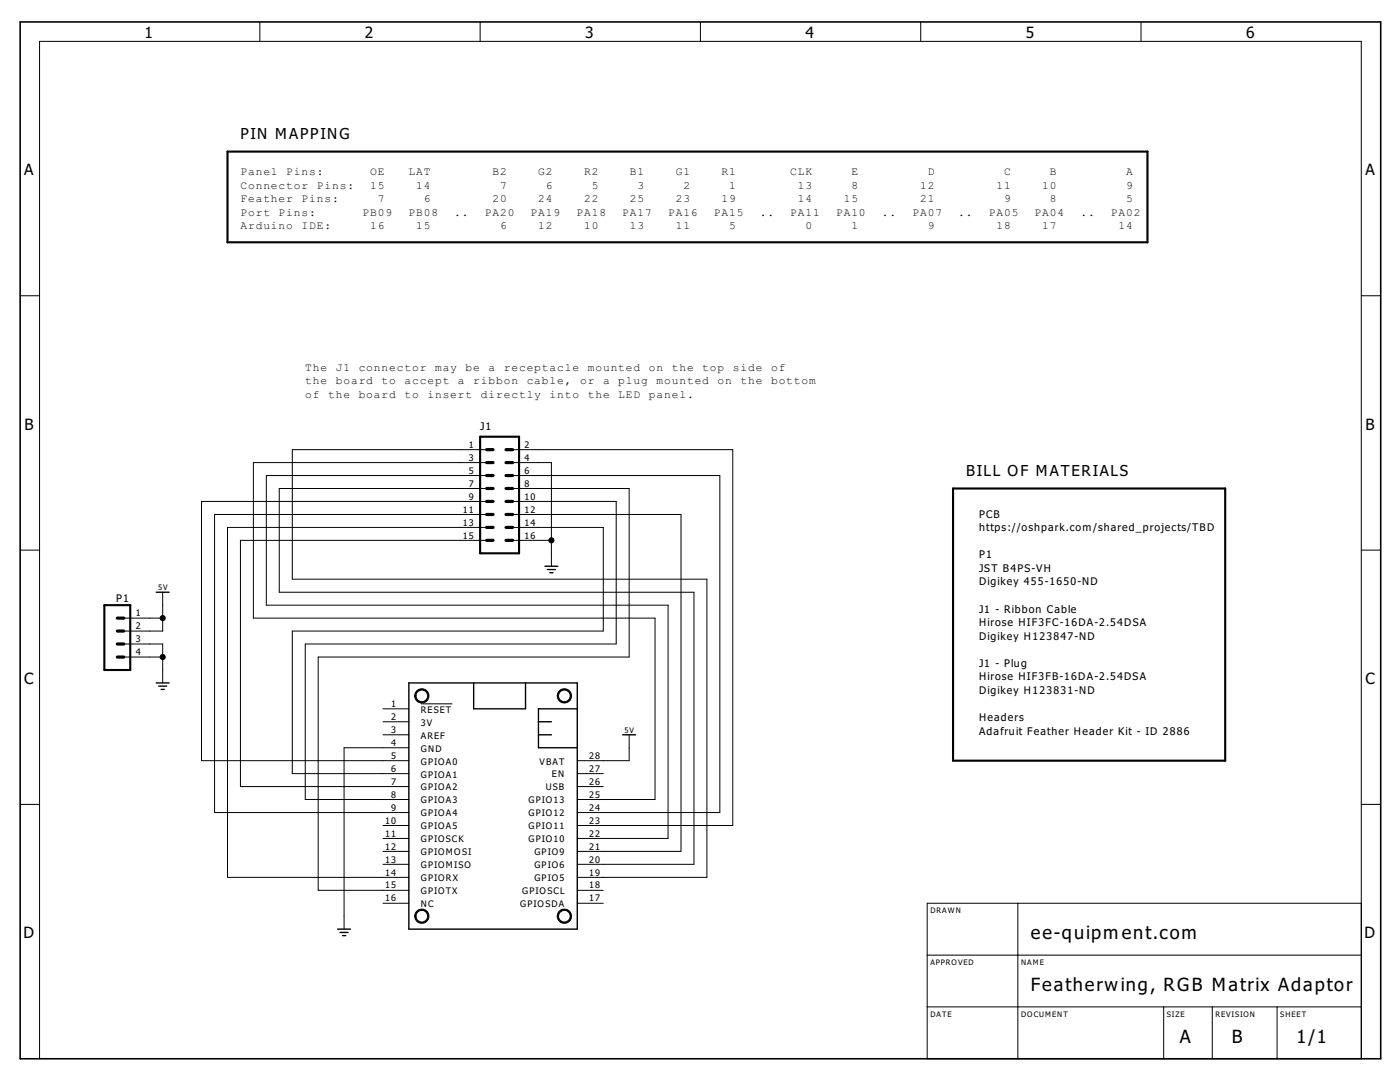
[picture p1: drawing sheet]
<svg xmlns="http://www.w3.org/2000/svg" width="279mm" height="216mm" viewBox="0 0 279 216" stroke-linecap="round" stroke-linejoin="round" font-family="sans-serif">
<path d="M45.4 30.2h183.6v18.1h-183.6zM95.8 87.1h7.8v23.3h-7.8zM190.2 97.5h54.3v54.3h-54.3zM20.8 120.8h5.2v12.9h-5.2z" fill="none" stroke="#000" stroke-width=".42"/>
<g fill="none" stroke="#000" stroke-width=".2">
<path d="M51.9 4.4v3.9M95.8 4.4v3.9M139.8 4.4v3.9M183.7 4.4v3.9M227.7 4.4v3.9M4 59h3.9M271.7 59h3.8M97.1 89.7h-38.8v25.9h82.8v59.5h-25.9M97.1 97.5h-41.4v20.7h82.8v54.3h-23.3M97.1 94.9h-44v25.9h80.2v46.5h-18.1M97.1 92.3h-46.5v31h80.1v36.2h-15.5M102.3 89.7h43.9v75h-31"/>
<path d="M102.3 94.9h41.4v67.2h-28.5M102.3 97.5h23.3v33.6h-62.1v46.6h18.1M102.3 92.3h7.7v20.7M4 109.8h3.9M32.5 118.2v7.7h-7.8M97.1 105.2h-51.7v69.9h36.2M97.1 102.7h-54.3v59.4h38.8M97.1 100.1h-56.9v51.7h41.4M97.1 107.8h-49.1v49.2h33.6M102.3 105.2h18.1v20.7h-62.1v28.5h23.3M102.3 102.7h33.6v67.2h-20.7M102.3 100.1h20.7v28.4h-62.1v31h20.7"/>
<path d="M102.3 107.8h7.7M271.7 109.8h3.8M24.7 123.3h7.8M24.7 128.5h7.8v7.8M24.7 131.1h7.8M76.4 141.4h5.2M76.4 144h5.2M76.4 146.6h5.2M81.6 149.2h-12.9v36.2M84 140.4h6.3M115.2 154.4h5.2M115.2 157h5.2"/>
<path d="M125.6 146.6v5.2h-10.4M4 160.5h3.9M76.4 172.5h5.2M76.4 169.9h5.2M76.4 167.3h5.2M76.4 164.7h5.2M115.2 177.7h5.2M271.7 160.5h3.8M76.4 180.2h5.2M115.2 180.2h5.2M185 190.6h86.7M203.1 180.2v31.1"/>
<path d="M271.7 180.2h-86.7v31.1h86.7v-203h-263.8v203M185 200.9h86.7M232.2 200.9v10.4M241.9 200.9v10.4M254.9 200.9v10.4"/>
</g>
<path d="M4 4.4h271.5v206.9h-271.5z" fill="none" stroke="#000" stroke-width=".32"/>
<g fill="#000" stroke="#000" stroke-width=".2">
<path d="M83.1 137.9a1.43 1.43 0 0 1 2.3 .2 1.43 1.43 0 0 1-.8 2.1 1.43 1.43 0 0 1-1.8-1.3h.2a1.17 1.17 0 0 1 1.7-1.1 1.17 1.17 0 0 1 .2 1.9 1.17 1.17 0 0 1-1.8-.6l-.1-.2h-.2z" fill-rule="evenodd"/>
<path d="M111.6 137.9a1.43 1.43 0 0 1 2.3 .2 1.43 1.43 0 0 1-.9 2.1 1.43 1.43 0 0 1-1.8-1.3h.3a1.17 1.17 0 0 1 1.6-1.1 1.17 1.17 0 0 1 .3 1.9 1.17 1.17 0 0 1-1.9-.6v-.2h-.3z" fill-rule="evenodd"/>
<path d="M83.1 181.8a1.43 1.43 0 0 1 2.3 .3 1.43 1.43 0 0 1-.8 2.1 1.43 1.43 0 0 1-1.8-1.4h.2a1.17 1.17 0 0 1 1.7-1.1 1.17 1.17 0 0 1 .2 2 1.17 1.17 0 0 1-1.8-.6l-.1-.3h-.2z" fill-rule="evenodd"/>
<path d="M111.6 181.8a1.43 1.43 0 0 1 2.3 .3 1.43 1.43 0 0 1-.9 2.1 1.43 1.43 0 0 1-1.8-1.4h.3a1.17 1.17 0 0 1 1.6-1.1 1.17 1.17 0 0 1 .3 2 1.17 1.17 0 0 1-1.9-.6v-.3h-.3z" fill-rule="evenodd"/>
<circle cx="110" cy="107.8" r=".51"/>
<circle cx="32.5" cy="123.3" r=".51"/>
<circle cx="32.5" cy="131.1" r=".51"/>
</g>
<g fill="none" stroke="#000" stroke-width=".28">
<path d="M31.2 118.2h2.6M108.8 113h2.5M109.2 113.6h1.6M109.7 114.3h.7M31.2 136.3h2.6M31.7 136.9h1.6M32.2 137.6h.6M81.6 136.3h33.6v49.1h-33.6zM94.5 136.3v5.1h10.4v-5.1M107.5 144h2.5M107.5 146.6h2.5M115.2 141.4h-7.7v7.8h7.7"/>
<path d="M124.3 146.6h2.6M67.4 185.4h2.6M67.9 186.1h1.6M68.3 186.7h.7"/>
</g>
<g fill="none" stroke="#000" stroke-width=".63">
<path d="M97.1 94.9h1.3M97.1 92.3h1.3M97.1 89.7h1.3M97.1 97.5h1.3M101 94.9h1.3M101 92.3h1.3M101 89.7h1.3M101 97.5h1.3M97.1 100.1h1.3M97.1 102.7h1.3M97.1 107.8h1.3M97.1 105.2h1.3"/>
<path d="M101 100.1h1.3M101 102.7h1.3M101 107.8h1.3M101 105.2h1.3M23.4 123.3h1.3M23.4 125.9h1.3M23.4 128.5h1.3M23.4 131.1h1.3"/>
</g>
<g font-size="4.4">
<text x="205.7" y="187.3">ee-quipment.com</text>
<text x="205.7" y="197.7">Featherwing, RGB Matrix Adaptor</text>
<text x="235.5" y="208">A</text>
<text x="245.8" y="208">B</text>
<text x="258.7" y="208">1/1</text>
</g>
<g font-size="3.7">
<text x="28.9" y="7.7">1</text>
<text x="72.8" y="7.7">2</text>
<text x="116.8" y="7.7">3</text>
<text x="160.8" y="7.7">4</text>
<text x="204.7" y="7.7">5</text>
<text x="248.7" y="7.7">6</text>
<text x="4.8" y="35">A</text>
<text x="272.5" y="35">A</text>
<text x="4.9" y="85.7">B</text>
<text x="272.5" y="85.7">B</text>
<text x="4.8" y="136.5">C</text>
<text x="272.5" y="136.5">C</text>
<text x="4.7" y="187.2">D</text>
<text x="272.3" y="187.2">D</text>
</g>
<g font-size="3.6">
<text x="48" y="27.7">PIN MAPPING</text>
<text x="192.8" y="94.9">BILL OF MATERIALS</text>
</g>
<g font-size="2.5">
<text x="48" y="34.9">Panel Pins:</text>
<text x="73.9" y="34.9">OE</text>
<text x="81.5" y="34.9">LAT</text>
<text x="98.3" y="34.9">B2</text>
<text x="107.4" y="34.9">G2</text>
<text x="116.6" y="34.9">R2</text>
<text x="125.7" y="34.9">B1</text>
<text x="134.9" y="34.9">G1</text>
<text x="144" y="34.9">R1</text>
<text x="157.7" y="34.9">CLK</text>
<text x="169.9" y="34.9">E</text>
<text x="185.1" y="34.9">D</text>
<text x="200.4" y="34.9">C</text>
<text x="209.5" y="34.9">B</text>
<text x="224.8" y="34.9">A</text>
<text x="48" y="37.6">Connector Pins:</text>
<text x="48" y="40.3">Feather Pins:</text>
<text x="73.9" y="37.6">15</text>
<text x="75.4" y="40.3">7</text>
<text x="83" y="37.6">14</text>
<text x="84.6" y="40.3">6</text>
<text x="98.3" y="40.3">20</text>
<text x="99.8" y="37.6">7</text>
<text x="107.4" y="40.3">24</text>
<text x="108.9" y="37.6">6</text>
<text x="116.6" y="40.3">22</text>
<text x="118.1" y="37.6">5</text>
<text x="125.7" y="40.3">25</text>
<text x="127.2" y="37.6">3</text>
<text x="134.9" y="40.3">23</text>
<text x="136.4" y="37.6">2</text>
<text x="144" y="40.3">19</text>
<text x="145.5" y="37.6">1</text>
<text x="159.2" y="37.6">13</text>
<text x="159.2" y="40.3">14</text>
<text x="168.4" y="40.3">15</text>
<text x="169.9" y="37.6">8</text>
<text x="183.6" y="37.6">12</text>
<text x="183.6" y="40.3">21</text>
<text x="198.9" y="37.6">11</text>
<text x="200.4" y="40.3">9</text>
<text x="208" y="37.6">10</text>
<text x="209.5" y="40.3">8</text>
<text x="224.8" y="37.6">9</text>
<text x="224.8" y="40.3">5</text>
<text x="48" y="43">Port Pins:</text>
<text x="48" y="45.8">Arduino IDE:</text>
<text x="72.4" y="43">PB09</text>
<text x="73.9" y="45.8">16</text>
<text x="81.5" y="43">PB08</text>
<text x="83" y="45.8">15</text>
<text x="90.7" y="43">..</text>
<text x="96.8" y="43">PA20</text>
<text x="99.8" y="45.8">6</text>
<text x="105.9" y="43">PA19</text>
<text x="107.4" y="45.8">12</text>
<text x="115" y="43">PA18</text>
<text x="116.6" y="45.8">10</text>
<text x="124.2" y="43">PA17</text>
<text x="125.7" y="45.8">13</text>
<text x="133.3" y="43">PA16</text>
<text x="134.9" y="45.8">11</text>
<text x="142.5" y="43">PA15</text>
<text x="145.5" y="45.8">5</text>
<text x="151.6" y="43">..</text>
<text x="157.7" y="43">PA11</text>
<text x="160.8" y="45.8">0</text>
<text x="166.9" y="43">PA10</text>
<text x="169.9" y="45.8">1</text>
<text x="176" y="43">..</text>
<text x="182.1" y="43">PA07</text>
<text x="185.1" y="45.8">9</text>
<text x="191.2" y="43">..</text>
<text x="197.3" y="43">PA05</text>
<text x="198.9" y="45.8">18</text>
<text x="206.5" y="43">PA04</text>
<text x="208" y="45.8">17</text>
<text x="215.6" y="43">..</text>
<text x="221.7" y="43">PA02</text>
<text x="223.2" y="45.8">14</text>
<text x="60.9" y="74">The J1 connector may be a receptacle mounted on the top side of</text>
<text x="60.9" y="76.7">the board to accept a ribbon cable, or a plug mounted on the bottom</text>
<text x="60.9" y="79.4">of the board to insert directly into the LED panel.</text>
<text x="95.8" y="85.9">J1</text>
<text x="195.4" y="103.3">PCB</text>
<text x="195.4" y="106">https://oshpark.com/shared_projects/TBD</text>
<text x="195.4" y="111.4">P1</text>
<text x="195.4" y="114.1">JST B4PS-VH</text>
<text x="195.4" y="116.8">Digikey 455-1650-ND</text>
<text x="23.2" y="120.1">P1</text>
<text x="195.4" y="122.2">J1 - Ribbon Cable</text>
<text x="195.4" y="124.9">Hirose HIF3FC-16DA-2.54DSA</text>
<text x="195.4" y="127.6">Digikey H123847-ND</text>
<text x="195.4" y="133.1">J1 - Plug</text>
<text x="195.4" y="135.8">Hirose HIF3FB-16DA-2.54DSA</text>
<text x="195.4" y="138.5">Digikey H123831-ND</text>
<text x="195.4" y="143.9">Headers</text>
<text x="195.4" y="146.6">Adafruit Feather Header Kit - ID 2886</text>
</g>
<g font-size="2.2">
<text x="93.6" y="89.4">1</text>
<text x="104.7" y="89.4">2</text>
<text x="93.6" y="91.9">3</text>
<text x="93.6" y="94.5">5</text>
<text x="104.7" y="91.9">4</text>
<text x="104.7" y="94.5">6</text>
<text x="93.6" y="97.1">7</text>
<text x="93.6" y="99.7">9</text>
<text x="104.7" y="97.1">8</text>
<text x="104.7" y="99.7">10</text>
<text x="92.4" y="102.3">11</text>
<text x="92.4" y="104.9">13</text>
<text x="92.4" y="107.5">15</text>
<text x="104.7" y="102.3">12</text>
<text x="104.7" y="104.9">14</text>
<text x="104.7" y="107.5">16</text>
<text x="27.1" y="123">1</text>
<text x="27.1" y="125.6">2</text>
<text x="27.1" y="128.1">3</text>
<text x="27.1" y="130.7">4</text>
<text x="78" y="141.1">1</text>
<text x="78" y="143.7">2</text>
<text x="84" y="142.2">RESET</text>
<text x="78" y="146.3">3</text>
<text x="78" y="148.8">4</text>
<text x="84" y="144.8">3V</text>
<text x="84" y="147.4">AREF</text>
<text x="84" y="150">GND</text>
<text x="78" y="151.4">5</text>
<text x="78" y="154">6</text>
<text x="84" y="152.6">GPIOA0</text>
<text x="84" y="155.1">GPIOA1</text>
<text x="107.7" y="152.6">VBAT</text>
<text x="110.2" y="155.1">EN</text>
<text x="117.6" y="154">27</text>
<text x="117.6" y="151.4">28</text>
<text x="78" y="156.6">7</text>
<text x="78" y="159.2">8</text>
<text x="78" y="161.8">9</text>
<text x="84" y="157.7">GPIOA2</text>
<text x="84" y="160.3">GPIOA3</text>
<text x="105.5" y="160.3">GPIO13</text>
<text x="108.9" y="157.7">USB</text>
<text x="117.6" y="161.8">24</text>
<text x="117.6" y="159.2">25</text>
<text x="117.6" y="156.6">26</text>
<text x="76.9" y="164.4">10</text>
<text x="76.9" y="166.9">11</text>
<text x="84" y="162.9">GPIOA4</text>
<text x="84" y="165.5">GPIOA5</text>
<text x="105.5" y="165.5">GPIO11</text>
<text x="105.5" y="162.9">GPIO12</text>
<text x="117.6" y="166.9">22</text>
<text x="117.6" y="164.4">23</text>
<text x="76.9" y="172.1">13</text>
<text x="76.9" y="169.5">12</text>
<text x="84" y="173.2">GPIOMISO</text>
<text x="84" y="170.7">GPIOMOSI</text>
<text x="84" y="168.1">GPIOSCK</text>
<text x="105.5" y="168.1">GPIO10</text>
<text x="106.6" y="173.2">GPIO6</text>
<text x="106.6" y="170.7">GPIO9</text>
<text x="117.6" y="172.1">20</text>
<text x="117.6" y="169.5">21</text>
<text x="76.9" y="174.7">14</text>
<text x="76.9" y="177.3">15</text>
<text x="76.9" y="179.9">16</text>
<text x="84" y="175.8">GPIORX</text>
<text x="84" y="178.4">GPIOTX</text>
<text x="104.2" y="178.4">GPIOSCL</text>
<text x="106.6" y="175.8">GPIO5</text>
<text x="117.6" y="174.7">19</text>
<text x="117.6" y="177.3">18</text>
<text x="117.6" y="179.9">17</text>
<text x="84" y="181">NC</text>
<text x="103.8" y="181">GPIOSDA</text>
</g>
<g font-size="1.8">
<text x="31.6" y="117.8">5V</text>
<text x="124.7" y="146.2">5V</text>
<text x="185.7" y="182.2">DRAWN</text>
<text x="185.7" y="192.5">APPROVED</text>
<text x="203.8" y="192.5">NAME</text>
<text x="185.7" y="202.9">DATE</text>
<text x="203.8" y="202.9">DOCUMENT</text>
<text x="232.9" y="202.9">SIZE</text>
<text x="242.6" y="202.9">REVISION</text>
<text x="255.5" y="202.9">SHEET</text>
</g>
</svg>
